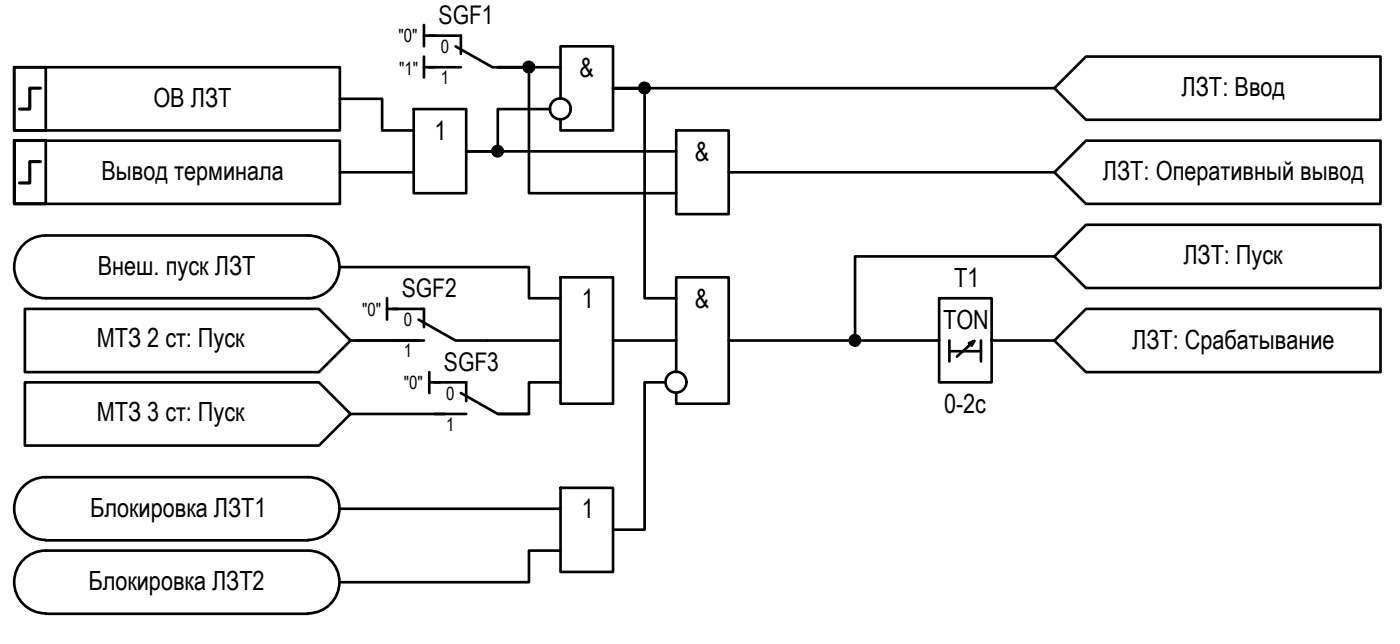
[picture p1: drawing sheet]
<svg xmlns="http://www.w3.org/2000/svg" width="133mm" height="61mm" viewBox="0 0 133 61" stroke-linecap="round" stroke-linejoin="round" font-family="sans-serif">
<!-- layer: 0 -->
<g fill="none" stroke="#000" stroke-width=".25">
<path d="M1.4 6.4h30.9v6h-30.9zM1.4 6.4h3v6h-3zM1.4 13.4v6h3v-6h-3h30.9v6h-30.9zM32.3 9.4h4.1v3h3M32.3 16.4h7.1M39.4 10.4h5v8h-5zM40.3 2.4v2M40.3 5.4v2M40.3 3.4h1.1M40.3 6.4h1.1M52.4 10.4h-5v4h-3h19.9M53.3 9.4v-5h5v8h-5v-1"/>
<path d="M53.3 6.4h-5.9h2.9v12h14M64.3 12.4h5v8h-5zM69.3 16.4h31M100.3 8.4h-42h3v20h3M32.3 25.4h18v3h3M33.4 32.4h6.4M33.4 39.4h8.9M36.8 28.4v2M36.8 29.4h1M40.8 35.4v2M40.8 36.4h1.1M46.4 32.4h6.9"/>
<path d="M53.3 26.4h5v12h-5zM53.3 36.4h-3v3h-2.9M58.3 32.4h6M63.3 36.4h-2v14h-3M64.3 35.4v-9h5v12h-5v-1M69.3 32.4h20.1M89.4 28.4h5v8h-5zM90.3 32.4v2M90.3 33.4h3M92.2 32.6l.5-.2-1.6 1.5M92.7 32.4l-.2 .5M93.3 32.4v2"/>
<path d="M94.4 32.4h.1M94.4 32.4h5.9M100.3 24.4h-18.9v8M32.3 48.4h21M53.3 46.4h5v8h-5zM53.3 52.4h-3v3h-18"/>
<circle cx="47.3" cy="14.4" r=".49"/>
<circle cx="50.3" cy="6.4" r=".49"/>
<circle cx="53.3" cy="10.4" r=".99"/>
<circle cx="61.3" cy="8.4" r=".49"/>
<circle cx="64.3" cy="36.3" r=".99"/>
<circle cx="81.3" cy="32.4" r=".49"/>
</g>
<path d="M40.8 3.4h3.1v1.7M40.8 6.4h3.1M43.3 4.4l3.6 2h3M37.3 29.4h3v1.7M37.3 32.4h3M39.8 30.4l3.5 2h3.1M41.4 36.4h3v1.7M41.4 39.4h3M43.9 37.4l3.5 2h2.9" fill="none" stroke="#000" stroke-width=".25"/>
<!-- layer: 0 -->
<g fill="#000" stroke="#000" stroke-width=".1">
<path d="M47.2 14.9h.3zM47.3 13.9h.1zM49.9 6.1h.9zM50.2 6.9h.3zM50.3 5.9h.1zM61.3 8.9h.2zM61.3 7.9h.1zM81.2 32.9h.2zM81.3 31.9h.1z"/>
<path d="M47.2 14.9h.2zM47.3 14.9h.1z"/>
<path d="M47.3 13.9h.2zM47.2 13.9h.3z"/>
<path d="M47.2 13.9h.3zM47.2 13.9h.3z"/>
<path d="M47.2 13.9h.3zM47.2 13.9h.3z"/>
<path d="M47.2 14.9h.3zM47.2 14.9h.3z"/>
<path d="M47.2 13.9l.4 .1zM47.2 13.9l.4 .1z"/>
<path d="M47.2 14.9h.3zM47.2 14.9h.3z"/>
<path d="M47.1 14h.5zM47.1 14h.5z"/>
<path d="M47.1 14.8h.5zM47.1 14.8l.4 .1z"/>
<path d="M47.1 14h.6zM47.1 14h.6z"/>
<path d="M47.1 14.8h.5zM47.1 14.8h.5z"/>
<path d="M47 14l.7 .1zM47 14l.7 .1z"/>
<path d="M47 14.8h.7zM47 14.8h.6z"/>
<path d="M47 14.1h.7zM46.9 14.1h.8z"/>
<path d="M47 14.7h.7zM47 14.7l.7 .1z"/>
<path d="M46.9 14.1h.8zM46.9 14.1h.8z"/>
<path d="M46.9 14.1h.9zM46.9 14.1h.9z"/>
<path d="M46.9 14.7h.8zM46.9 14.7h.8z"/>
<path d="M46.9 14.7h.8zM46.9 14.7h.8z"/>
<path d="M46.9 14.1l.9 .1zM46.9 14.1l.9 .1z"/>
<path d="M46.9 14.2h.9zM46.9 14.2h.9z"/>
<path d="M46.9 14.6h.9zM46.9 14.6h.9z"/>
<path d="M46.9 14.6h.9zM46.9 14.6l.8 .1z"/>
<path d="M46.9 14.2l.9 .1v-.1zM46.9 14.2l.9 .1h-.9z"/>
<path d="M46.9 14.3l.9 .1zM46.9 14.3l.9 .1z"/>
<path d="M46.9 14.4h.9zM46.9 14.4h.9z"/>
<path d="M46.9 14.4h.9zM46.9 14.4h.9z"/>
<path d="M46.9 14.4l.9 .1zM46.9 14.4l.9 .1z"/>
<path d="M46.9 14.5h.9zM46.9 14.5h.9z"/>
<path d="M46.9 14.5h.9zM46.9 14.5l.9 .1z"/>
<path d="M50.2 6.9h.2zM50.3 6.9h.1z"/>
<path d="M50.3 5.9h.2zM50.2 5.9h.3z"/>
<path d="M50.2 5.9h.3zM50.2 5.9h.3z"/>
<path d="M50.2 5.9h.3zM50.2 5.9h.3z"/>
<path d="M50.2 6.9h.3zM50.2 6.9h.3z"/>
<path d="M50.2 5.9l.4 .1zM50.1 6h.5z"/>
<path d="M50.2 6.9h.3zM50.2 6.9h.3z"/>
<path d="M50.1 6.8h.5zM50.1 6.8l.4 .1z"/>
<path d="M50.1 6h.5zM50.1 6h.5z"/>
<path d="M50.1 6h.6zM50.1 6h.6z"/>
<path d="M50.1 6.8h.5zM50.1 6.8h.5z"/>
<path d="M50 6l.7 .1zM50 6l.7 .1z"/>
<path d="M50 6.8h.7zM50 6.8h.6z"/>
<path d="M50 6.1h.8zM49.9 6.1h.9zM49.9 6.1h.9z"/>
<path d="M50 6.7h.7zM50 6.7l.7 .1z"/>
<path d="M49.9 6.1h.9zM49.9 6.1h.9z"/>
<path d="M49.9 6.7h.9zM49.9 6.7h.9z"/>
<path d="M49.9 6.7h.9zM49.9 6.7h.8z"/>
<path d="M49.9 6.1l.9 .1zM49.9 6.1l.9 .1z"/>
<path d="M49.9 6.2h.9zM49.9 6.2h.9z"/>
<path d="M49.9 6.6h.9zM49.9 6.6h.9z"/>
<path d="M49.9 6.6h.9zM49.9 6.6l.9 .1z"/>
<path d="M49.9 6.2l.9 .1v-.1zM49.9 6.2l.9 .1h-.9z"/>
<path d="M49.9 6.3l.9 .1zM49.9 6.3l.9 .1z"/>
<path d="M49.9 6.4h.9zM49.9 6.4h.9z"/>
<path d="M49.9 6.4h.9zM49.9 6.4h.9z"/>
<path d="M49.9 6.4l.9 .1zM49.9 6.4l.9 .1z"/>
<path d="M49.9 6.5h.9zM49.9 6.5h.9z"/>
<path d="M49.9 6.5h.9zM49.9 6.5l.9 .1z"/>
<path d="M61.3 8.9h.1zM61.3 8.9h.1z"/>
<path d="M61.3 7.9h.2zM61.3 7.9h.2z"/>
<path d="M61.3 7.9h.2zM61.2 7.9h.3z"/>
<path d="M61.2 7.9h.3zM61.1 7.9h.4z"/>
<path d="M61.2 8.9h.3zM61.2 8.9h.3z"/>
<path d="M61.1 7.9l.5 .1zM61.1 7.9l.5 .1z"/>
<path d="M61.1 8.9h.4zM61.1 8.9h.4z"/>
<path d="M61.1 8h.5zM61 8h.6z"/>
<path d="M61.1 8.8h.5zM61.1 8.8l.4 .1z"/>
<path d="M61 8h.7zM61 8h.7z"/>
<path d="M61 8.8h.6zM61 8.8h.6z"/>
<path d="M61 8h.7zM61 8h.7z"/>
<path d="M61 8.8h.7zM61 8.8h.6z"/>
<path d="M61 8l.7 .1zM61 8l.7 .1z"/>
<path d="M61 8.1h.8zM61 8.1h.8z"/>
<path d="M61 8.7h.7zM61 8.7h.7z"/>
<path d="M61 8.7h.7zM61 8.7l.7 .1z"/>
<path d="M60.9 8.1l.9 .1zM60.9 8.1l.9 .1z"/>
<path d="M60.9 8.6h.9zM60.9 8.6l.8 .1z"/>
<path d="M60.9 8.2h.9zM60.9 8.2h.9z"/>
<path d="M60.9 8.2l.9 .1zM60.9 8.2l.9 .1z"/>
<path d="M60.9 8.3h.9zM60.9 8.3h.9z"/>
<path d="M60.9 8.5l.9 .1zM60.9 8.5l.9 .1z"/>
<path d="M60.9 8.6h.9zM60.9 8.6h.9z"/>
<path d="M60.9 8.6h.9zM60.9 8.6h.9z"/>
<path d="M60.9 8.3h.9zM60.9 8.3h.9z"/>
<path d="M60.8 8.3l1 .1zM60.8 8.3l1 .1z"/>
<path d="M60.8 8.4h1zM60.8 8.4h1z"/>
<path d="M60.8 8.4l1 .1zM60.8 8.4l1 .1z"/>
<path d="M60.9 8.5h.9zM60.9 8.5h.9z"/>
<path d="M81.2 32.9h.2zM81.3 32.9h.1z"/>
<path d="M81.3 31.9h.1zM81.2 31.9h.2z"/>
<path d="M81.2 31.9h.3zM81.2 31.9h.3z"/>
<path d="M81.2 31.9h.4zM81.1 31.9h.5z"/>
<path d="M81.2 32.9h.3zM81.2 32.9h.2z"/>
<path d="M81.1 31.9l.5 .1zM81.1 32h.5z"/>
<path d="M81.1 32h.5zM81.1 32h.5z"/>
<path d="M81.1 32.8l.5 .1zM81.1 32.8l.5 .1z"/>
<path d="M81.1 32.9h.5zM81.1 32.9h.4z"/>
<path d="M81.1 32h.6zM81.1 32h.6z"/>
<path d="M81.1 32.8h.5zM81.1 32.8h.5z"/>
<path d="M81 32l.7 .1zM81 32l.7 .1z"/>
<path d="M81 32.8h.7zM81 32.8h.6z"/>
<path d="M81 32.1h.7zM81 32.1h.7z"/>
<path d="M81 32.7h.7zM81 32.7l.7 .1z"/>
<path d="M80.9 32.1h.9zM80.9 32.1h.9z"/>
<path d="M80.9 32.7h.8zM80.9 32.7h.8z"/>
<path d="M80.9 32.1l.9 .1zM80.9 32.1l.9 .1z"/>
<path d="M80.9 32.2h.9zM80.9 32.2h.9z"/>
<path d="M80.9 32.6h.9zM80.9 32.6h.9z"/>
<path d="M80.9 32.6h.9zM80.9 32.6l.8 .1z"/>
<path d="M80.9 32.2l.9 .1zM80.9 32.2l.9 .1z"/>
<path d="M80.9 32.3h.9zM80.9 32.3h.9z"/>
<path d="M80.9 32.3h.9zM80.9 32.3h.9z"/>
<path d="M80.9 32.3l.9 .1zM80.9 32.3l.9 .1z"/>
<path d="M80.9 32.4h.9zM80.9 32.4h.9z"/>
<path d="M80.9 32.4l.9 .1zM80.9 32.4l.9 .1z"/>
<path d="M80.9 32.5h.9zM80.9 32.5h.9z"/>
<path d="M80.9 32.5l.9 .1zM80.9 32.5l.9 .1z"/>
<path d="M80.9 32.6h.9zM80.9 32.6h.9z"/>
</g>
<!-- layer: TEXT -->
<g fill="none" stroke="#000" stroke-width=".25">
<path d="M103.3 5.4h28.1v6h-28.1l-3-3zM103.3 13.4h28.1v6h-28.1l-3-3zM2.4 29.4h27.9l3.1 3-3.1 3h-27.9zM2.4 36.4h27.9l3.1 3-3.1 3h-27.9zM4.3 22.4a2.98 2.98 0 0 0-2.9 3 2.98 2.98 0 0 0 2.9 3M4.4 22.4h24.9M4.4 28.4h24.9M29.3 22.4a2.98 2.98 0 0 1 3 3 2.98 2.98 0 0 1-3 3M103.3 29.4h28.1v6h-28.1l-3-3zM103.3 21.4h28.1v6h-28.1l-3-3zM4.3 45.4a2.98 2.98 0 0 0-2.9 3 2.98 2.98 0 0 0 2.9 3M4.3 52.4a2.98 2.98 0 0 0-2.9 3 2.98 2.98 0 0 0 2.9 2.9"/>
<path d="M4.4 45.4h24.9M4.4 51.4h24.9M4.4 52.4h24.9M4.4 58.4h24.9M29.3 45.4a2.98 2.98 0 0 1 3 3 2.98 2.98 0 0 1-3 3M29.3 52.4a2.98 2.98 0 0 1 3 3 2.98 2.98 0 0 1-3 2.9"/>
</g>
<!-- layer: 0 -->
<path d="M3.8 8.4h-1v2h-.9M3.8 15.4h-1v2h-.9" fill="none" stroke="#000" stroke-width=".3"/>
<g font-size="2.5">
<text x="14.6" y="10.2">ОВ ЛЗТ</text>
<text x="55.2" y="7.3">&amp;</text>
<text x="112.4" y="9.1">ЛЗТ: Ввод</text>
<text x="9.6" y="17.1">Вывод терминала</text>
<text x="41.4" y="13.3">1</text>
<text x="66.1" y="15.3">&amp;</text>
<text x="104.9" y="17.1">ЛЗТ: Оперативный вывод</text>
<text x="9.3" y="26.1">Внеш. пуск ЛЗТ</text>
<text x="55.4" y="29.3">1</text>
<text x="66.1" y="29.3">&amp;</text>
<text x="90.8" y="27.3">T1</text>
<text x="112.6" y="25.1">ЛЗТ: Пуск</text>
<text x="9.2" y="33">МТЗ 2 ст: Пуск</text>
<text x="89.7" y="31.3">TON</text>
<text x="107.7" y="33.2">ЛЗТ: Срабатывание</text>
<text x="9.2" y="40.1">МТЗ 3 ст: Пуск</text>
<text x="89.8" y="39.3">0-2с</text>
<text x="8.6" y="49.2">Блокировка ЛЗТ1</text>
<text x="55.4" y="49.3">1</text>
<text x="8.4" y="56.1">Блокировка ЛЗТ2</text>
</g>
<g font-size="2.4">
<text x="41.7" y="2.2">SGF1</text>
<text x="38.2" y="28.2">SGF2</text>
<text x="42.2" y="35.3">SGF3</text>
</g>
<g font-size="1.7">
<text x="37.9" y="4">&quot;0&quot;</text>
<text x="41.9" y="5">0</text>
<text x="38" y="7.2">&quot;1&quot;</text>
<text x="41.9" y="8">1</text>
<text x="34.5" y="30">&quot;0&quot;</text>
<text x="38.4" y="31">0</text>
<text x="38.4" y="34">1</text>
<text x="38.4" y="37">&quot;0&quot;</text>
<text x="42.5" y="38">0</text>
<text x="42.5" y="41">1</text>
</g>
</svg>
